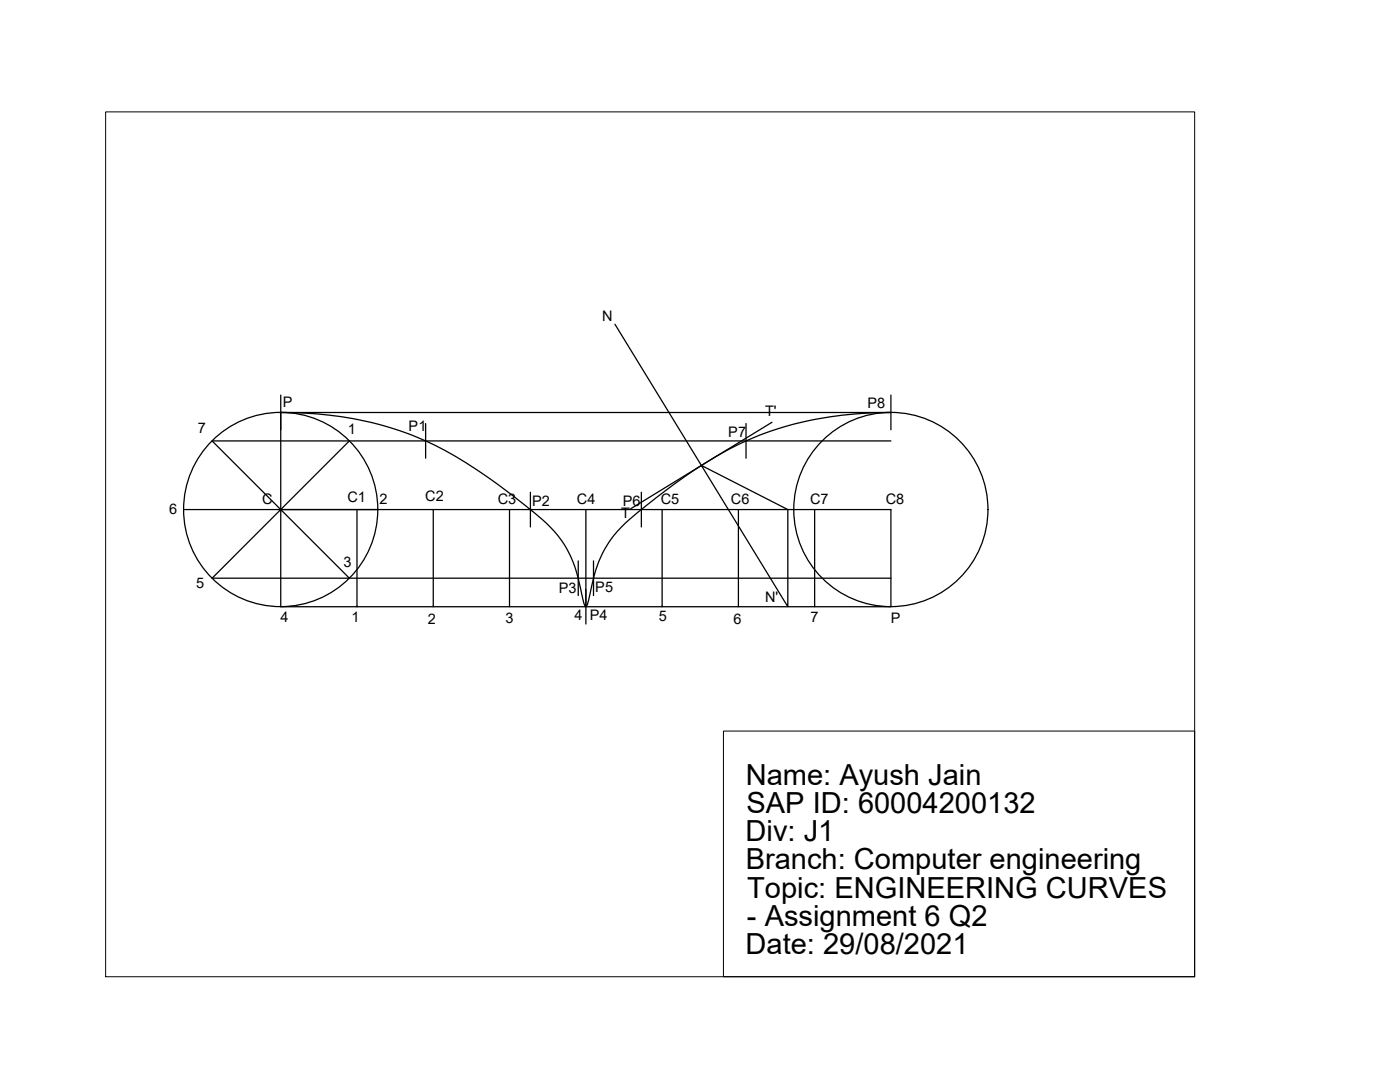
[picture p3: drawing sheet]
<svg xmlns="http://www.w3.org/2000/svg" width="279mm" height="216mm" viewBox="0 0 279 216" stroke-linecap="round" stroke-linejoin="round" font-family="sans-serif">
<!-- layer: TEMPLATE -->
<path d="M21.1 22.3h217.3v172.6h-217.3zM144.4 145.9h94v49h-94z" fill="none" stroke="#000" stroke-width=".2"/>
<!-- layer: 0 -->
<g fill="none" stroke="#000" stroke-width=".25">
<path d="M56 78.8v7M122.7 64.7l17.3 28.2 17.2 8.8v19.4l-17.2-28.2M177.8 78.8v7M56 82.3v19.4l-13.7-13.7h135.5M56 82.3h121.8a67.3 67.3 0 0 0-30.6 6.5 110.7 110.7 0 0 0-23.2 16.4 23.4 23.4 0 0 0-6.2 13.2l-.4 1.6a.89 .89 0 0 1-.6 1l-.3-.7a38.1 38.1 0 0 0-3.5-11 25 25 0 0 0-6.5-7.1 100.3 100.3 0 0 0-22.1-14.5 68.2 68.2 0 0 0-28.4-5.4zM69.7 88l-13.7 13.7h19.4M84.9 84.5v6.9M105.9 98.2v6.9M128 98.2v6.9M148.9 84.5v6.9M154.1 84.3l-28.2 17.2M36.6 101.7h19.4l-13.7 13.7h135.5"/>
<path d="M56 101.7h121.8v19.4h-121.8v-19.4l13.7 13.7M71.2 101.7v19.4M86.5 101.7v19.4M101.7 101.7v19.4M115.4 111.9v6.9M116.9 101.7v22.8M118.4 111.9v6.9M132.1 101.7v19.4M147.4 101.7v19.4M162.6 101.7v19.4"/>
<circle cx="56" cy="101.7" r="19.4"/>
<circle cx="177.8" cy="101.7" r="19.4"/>
</g>
<path d="M71.2 121.1h.1M86.5 121.1h.1M101.7 121.1h.1M116.9 121.1h.1M132.1 121.1h.1M147.4 121.1h.1M162.6 121.1h.1" fill="none" stroke="#000" stroke-width=".2"/>
<g font-size="5.8">
<text x="148.8" y="156.5">Name: Ayush Jain</text>
<text x="148.8" y="167.8">Div: J1</text>
<text x="149" y="162.2">SAP ID: 60004200132</text>
<text x="148.8" y="173.5">Branch: Computer engineering</text>
<text x="149.1" y="179.1">Topic: ENGINEERING CURVES</text>
<text x="149.1" y="184.8">- Assignment 6 Q2</text>
<text x="148.8" y="190.4">Date: 29/08/2021</text>
</g>
<g font-size="2.9">
<text x="120.2" y="64.1">N</text>
<text x="56.4" y="81.3">P</text>
<text x="152.7" y="83">T'</text>
<text x="173.1" y="81.4">P8</text>
<text x="39.5" y="86.4">7</text>
<text x="69.4" y="86.6">1</text>
<text x="81.6" y="86">P1</text>
<text x="145.4" y="87.2">P7</text>
<text x="52.3" y="100.5">C</text>
<text x="69.3" y="100.2">C1</text>
<text x="75.7" y="100.5">2</text>
<text x="84.9" y="100">C2</text>
<text x="99.3" y="100.6">C3</text>
<text x="106.2" y="100.9">P2</text>
<text x="115.1" y="100.6">C4</text>
<text x="124.3" y="100.9">P6</text>
<text x="131.9" y="100.6">C5</text>
<text x="145.9" y="100.6">C6</text>
<text x="161.7" y="100.6">C7</text>
<text x="176.8" y="100.5">C8</text>
<text x="33.8" y="102.6">6</text>
<text x="124" y="103.5">T</text>
<text x="68.5" y="113">3</text>
<text x="39.1" y="117.3">5</text>
<text x="111.5" y="118.3">P3</text>
<text x="118.8" y="118.2">P5</text>
<text x="56" y="124.1">4</text>
<text x="70.1" y="124.2">1</text>
<text x="85.4" y="124.6">2</text>
<text x="100.9" y="124.4">3</text>
<text x="114.6" y="123.7">4</text>
<text x="117.7" y="123.8">P4</text>
<text x="131.5" y="123.9">5</text>
<text x="146.4" y="124.6">6</text>
<text x="152.7" y="120.1">N'</text>
<text x="161.8" y="124.2">7</text>
<text x="177.8" y="124.3">P</text>
</g>
</svg>
